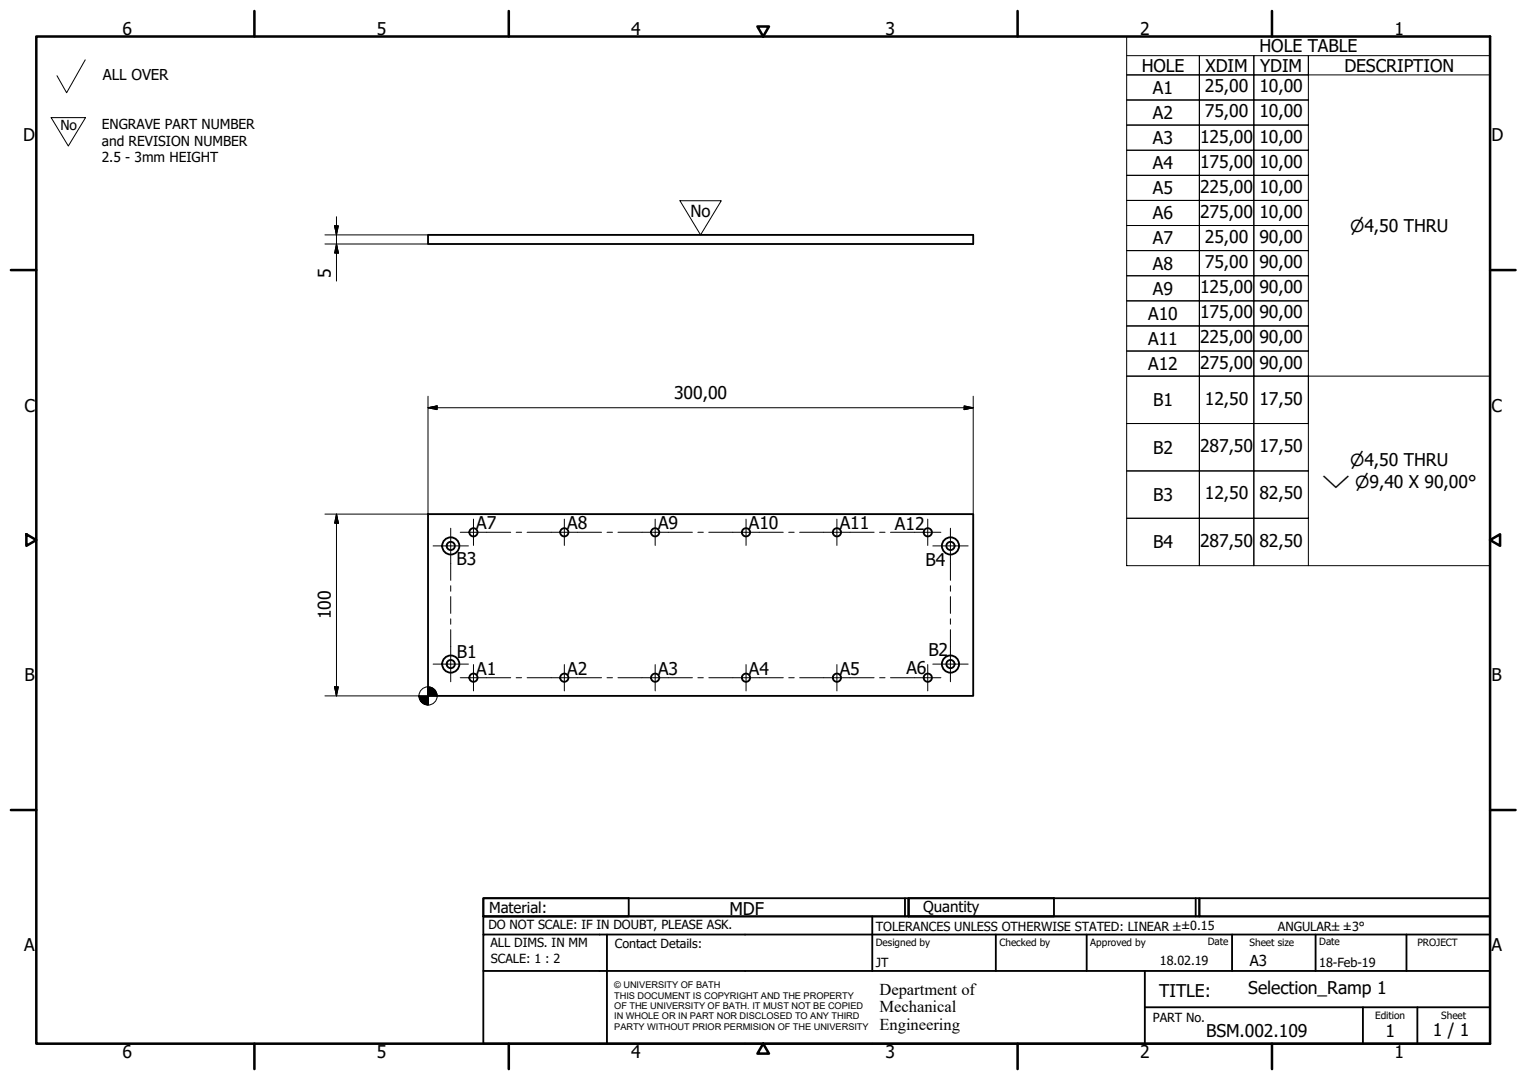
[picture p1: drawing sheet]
<svg xmlns="http://www.w3.org/2000/svg" width="420mm" height="297mm" viewBox="0 0 420 297" stroke-linecap="round" stroke-linejoin="round" font-family="sans-serif">
<!-- layer: Visible (ISO) -->
<g fill="none" stroke="#000" stroke-width=".51">
<path d="M117.8 64.6h150v2.5h-150zM117.8 141.4h150v50h-150z"/>
<circle cx="124" cy="150.2" r="1.13"/>
<circle cx="124" cy="150.2" r="2.36"/>
<circle cx="130.3" cy="146.4" r="1.13"/>
<circle cx="155.3" cy="146.4" r="1.13"/>
<circle cx="180.3" cy="146.4" r="1.13"/>
<circle cx="205.3" cy="146.4" r="1.13"/>
<circle cx="230.3" cy="146.4" r="1.13"/>
<circle cx="255.3" cy="146.4" r="1.13"/>
<circle cx="261.5" cy="150.2" r="2.36"/>
<circle cx="261.5" cy="150.2" r="1.13"/>
<circle cx="124" cy="182.6" r="1.13"/>
<circle cx="124" cy="182.6" r="2.36"/>
<circle cx="130.3" cy="186.4" r="1.13"/>
<circle cx="155.3" cy="186.4" r="1.13"/>
<circle cx="180.3" cy="186.4" r="1.13"/>
<circle cx="205.3" cy="186.4" r="1.13"/>
<circle cx="230.3" cy="186.4" r="1.13"/>
<circle cx="255.3" cy="186.4" r="1.13"/>
<circle cx="261.5" cy="182.6" r="2.36"/>
<circle cx="261.5" cy="182.6" r="1.13"/>
</g>
<!-- layer: Border (ISO) -->
<g fill="none" stroke="#000" stroke-width=".7">
<path d="M10 10h400v277h-400zM70 3v7M140 3v7M208.4 7.3h3.2l-1.6 2.7zM280 3v7M350 3v7M3 74.3h7M410 74.3h7M7.3 146.9l2.7 1.6-2.7 1.6zM410 148.5l2.7-1.6v3.2zM3 222.8h7M410 222.8h7"/>
<path d="M70 287v7M140 287v7M210 287l1.6 2.8h-3.2zM280 287v7M350 287v7"/>
</g>
<!-- layer: Title (ISO) -->
<g fill="none" stroke="#000" stroke-width=".51">
<path d="M133 247h40v5h-40zM133 247h117v5h-117zM133 257v-5h277v5M133 257h277v30h-277zM167 257v30M240 252v15M249 247v5M250 247h40v5h-40zM250 247h80v5h-80zM274 257v10M299 257v10M329 247v5"/>
<path d="M330 247h80v5h-80zM339 257v10M362 257v10M387 257v10M133 267h277M315 277h95M315 267v20M375 277v10M390 277v10"/>
</g>
<!-- layer: Sketch Geometry (ISO) -->
<path d="M23.5 16.5l-5.2 9-2.6-4.7M14.1 32.3h9.4l-4.7 7.9zM187.1 55.2h11.4l-5.7 9.4z" fill="none" stroke="#000" stroke-width=".28"/>
<path d="M192.7 74h.1" fill="none" stroke="#fff" stroke-width=".28"/>
<!-- layer: Center Mark (ISO) -->
<g fill="none" stroke="#000" stroke-width=".28">
<path d="M119.2 150.1h9.7M130.3 142.8v7.2M155.3 142.8v7.2M180.3 142.8v7.2M205.3 142.8v7.2M230.3 142.8v7.2M255.3 142.8v7.2M256.7 150.1h9.7M119.2 182.7h9.7M130.3 182.8v7.2M155.3 182.8v7.2M180.3 182.8v7.2"/>
<path d="M205.3 182.8v7.2M230.3 182.8v7.2M255.3 182.8v7.2M256.7 182.7h9.7"/>
</g>
<!-- layer: Centerline (ISO) -->
<g fill="none" stroke="#000" stroke-width=".28">
<path d="M124 145.3v14.3M126.6 146.4h13.9M142 146.4h1.5M145 146.4h20.5M167 146.4h1.5M170 146.4h20.5M192 146.4h1.5M195 146.4h20.5M217 146.4h1.5M220 146.4h20.5M242 146.4h1.5M245 146.4h13.9"/>
<path d="M261.5 145.3v14.3M124 161.1v1.5M124 164.1v4.6M124 170.2v1.5M124 173.2v14.3M261.5 161.1v1.5M261.5 164.1v4.6M261.5 170.2v1.5M261.5 173.2v14.3M126.6 186.4h13.9M142 186.4h1.5M145 186.4h20.5"/>
<path d="M167 186.4h1.5M170 186.4h20.5M192 186.4h1.5M195 186.4h20.5M217 186.4h1.5M220 186.4h20.5M242 186.4h1.5M245 186.4h13.9"/>
</g>
<!-- layer: Dimension (ISO) -->
<g fill="none" stroke="#000" stroke-width=".28">
<path d="M92.6 59.6v17.7M89.4 67.1h28.4M89.4 64.6h28.4M92.1 62.1h1l-.5 2.5zM92.6 67.1l.5 2.5h-1zM117.8 112.1l2.5-.5v1.1zM117.8 109v32.4h-28.4M117.8 112.1h150M265.3 111.6l2.5 .5-2.5 .6zM267.8 109v32.4M92.6 141.4l.5 2.5h-1zM92.6 141.4v50"/>
<path d="M89.4 191.4h26M92.1 188.9h1l-.5 2.5z"/>
<circle cx="117.8" cy="191.4" r="2.51"/>
</g>
<g fill="#000" stroke="#000" stroke-width=".28">
<path d="M92.1 62.1l.5 2.5zM92.1 62.1h1l-.5 2.5zM92.6 67.1l.5 2.5zM92.6 67.1l.5 2.5h-1zM117.8 112.1l2.5-.5zM117.8 112.1l2.5-.5v1.1zM265.3 112.7l2.5-.6zM265.3 111.6l2.5 .5-2.5 .6zM92.6 141.4l.5 2.5zM92.6 141.4l.5 2.5h-1zM92.1 188.9l.5 2.5zM92.1 188.9h1l-.5 2.5z"/>
<path d="M115.3 191.4l.7 1.8-.5-.9zM115.3 191.4l1.5 2.3-.8-.5zM115.3 191.4l2.5 2.5-1-.2zM117.8 191.4h2.5zM117.8 188.9l2.5 2.5h-2.5zM117.8 188.9v5zM115.3 191.4h2.5v2.5zM115.3 191.4h2.5zM119.5 189.6l.6 .8 .2 1zM118.7 189.1l.8 .5 .8 1.8zM117.8 188.9l.9 .2 1.6 2.3z"/>
</g>
<!-- layer: Symbol (ISO) -->
<g fill="none" stroke="#000" stroke-width=".28">
<path d="M310 15.3h20v5.3h-20h20v6.9h-20h20v6.9h-20h20v6.9h-20h20v6.9h-20h20v6.9h-20h20v6.9h-20h20v6.9h-20h20v6.9h-20h20v6.9h-20h20v6.9h-20h20v6.9h-20h20v6.9h-20h20v13.1h-20h20v13h-20h20v13h-20h20v13.1v-13.1h15v13.1v-13.1h15v13.1M310 10h100v145.6h-100zM330 15.3h15v5.3h-15zM345 15.3h15v5.3h-15zM410 15.3h-50v5.3h50M330 20.6h15v6.9h-15zM330 27.5h15v6.9h-15zM330 34.4h15v6.9h-15zM345 20.6h15v6.9h-15zM345 27.5h15v6.9h-15zM345 34.4h15v6.9h-15zM330 41.3h15v6.9h-15z"/>
<path d="M330 48.2h15v6.9h-15zM330 55.1h15v6.9h-15zM345 41.3h15v6.9h-15zM345 48.2h15v6.9h-15zM345 55.1h15v6.9h-15zM330 62h15v6.9h-15zM330 68.9h15v6.9h-15zM330 75.8h15v6.9h-15zM345 62h15v6.9h-15zM345 68.9h15v6.9h-15zM345 75.8h15v6.9h-15zM330 82.7h15v6.9h-15z"/>
<path d="M330 89.6h15v6.9h-15zM330 96.5h15v6.9h-15zM345 82.7h15v6.9h-15zM345 89.6h15v6.9h-15zM345 96.5h15v6.9h-15zM330 103.4h15v13.1h-15zM330 116.5h15v13h-15zM345 103.4h15v13.1h-15zM345 116.5h15v13h-15zM360 116.5v-13.1h50v13.1M330 129.5h15v13h-15zM345 129.5h15v13h-15z"/>
</g>
<g font-size="4.8">
<text x="33.7" y="9.6">6</text>
<text x="103.7" y="9.6">5</text>
<text x="173.7" y="9.6">4</text>
<text x="243.7" y="9.6">3</text>
<text x="313.7" y="9.6">2</text>
<text x="383.7" y="9.6">1</text>
<text x="346.6" y="14.4">HOLE TABLE</text>
<text x="314.1" y="19.7">HOLE</text>
<text x="331.7" y="19.7">XDIM</text>
<text x="346.7" y="19.7">YDIM</text>
<text x="369.9" y="19.7">DESCRIPTION</text>
<text x="317.2" y="25.8">A1</text>
<text x="331.5" y="25.4">25,00</text>
<text x="346.5" y="25.4">10,00</text>
<text x="317.2" y="32.8">A2</text>
<text x="331.5" y="32.3">75,00</text>
<text x="346.5" y="32.3">10,00</text>
<text x="6.3" y="38.9">D</text>
<text x="317.2" y="39.6">A3</text>
<text x="330.2" y="39.2">125,00</text>
<text x="346.5" y="39.2">10,00</text>
<text x="410.4" y="38.9">D</text>
<text x="317.2" y="46.5">A4</text>
<text x="330.2" y="46.1">175,00</text>
<text x="346.5" y="46.1">10,00</text>
<text x="317.2" y="53.4">A5</text>
<text x="330.2" y="53">225,00</text>
<text x="346.5" y="53">10,00</text>
<text x="330.2" y="59.9">275,00</text>
<text x="346.5" y="59.9">10,00</text>
<text x="317.2" y="60.3">A6</text>
<text x="317.2" y="67.2">A7</text>
<text x="331.5" y="66.8">25,00</text>
<text x="346.5" y="66.8">90,00</text>
<text x="91" y="76.5" transform="rotate(-90 91 76.5)">5</text>
<text x="317.2" y="74.1">A8</text>
<text x="331.5" y="73.7">75,00</text>
<text x="346.5" y="73.7">90,00</text>
<text x="317.2" y="81">A9</text>
<text x="330.2" y="80.7">125,00</text>
<text x="346.5" y="80.6">90,00</text>
<text x="315.9" y="88">A10</text>
<text x="330.2" y="87.6">175,00</text>
<text x="346.5" y="87.6">90,00</text>
<text x="315.9" y="94.9">A11</text>
<text x="330.2" y="94.5">225,00</text>
<text x="346.5" y="94.5">90,00</text>
<text x="315.9" y="101.8">A12</text>
<text x="330.2" y="101.4">275,00</text>
<text x="346.5" y="101.4">90,00</text>
<text x="6.7" y="113.2">C</text>
<text x="185.5" y="109.8">300,00</text>
<text x="317.3" y="111.7">B1</text>
<text x="331.5" y="111.3">12,50</text>
<text x="346.5" y="111.3">17,50</text>
<text x="410.4" y="113.2">C</text>
<text x="317.3" y="124.8">B2</text>
<text x="330.2" y="124.4">287,50</text>
<text x="346.5" y="124.4">17,50</text>
<text x="317.3" y="137.8">B3</text>
<text x="331.5" y="137.4">12,50</text>
<text x="346.5" y="137.4">82,50</text>
<text x="131.1" y="145.6">A7</text>
<text x="156.1" y="145.5">A8</text>
<text x="181.1" y="145.5">A9</text>
<text x="206.1" y="145.5">A10</text>
<text x="231.1" y="145.6">A11</text>
<text x="246.3" y="145.7">A12</text>
<text x="125.6" y="155.4">B3</text>
<text x="254.7" y="155.5">B4</text>
<text x="317.3" y="150.8">B4</text>
<text x="330.2" y="150.4">287,50</text>
<text x="346.5" y="150.4">82,50</text>
<text x="91" y="170.3" transform="rotate(-90 91 170.3)">100</text>
<text x="125.7" y="181">B1</text>
<text x="131.1" y="185.6">A1</text>
<text x="156.1" y="185.6">A2</text>
<text x="181.1" y="185.5">A3</text>
<text x="206.1" y="185.6">A4</text>
<text x="231.1" y="185.5">A5</text>
<text x="249.4" y="185.3">A6</text>
<text x="255.4" y="180.4">B2</text>
<text x="6.8" y="187.4">B</text>
<text x="410.4" y="187.4">B</text>
<text x="200.7" y="251.6">MDF</text>
<text x="6.7" y="261.7">A</text>
<text x="410.4" y="261.7">A</text>
<text x="319" y="274.2">TITLE:</text>
<text x="343.5" y="273.4">Selection_Ramp 1</text>
<text x="331.9" y="285.3">BSM.002.109</text>
<text x="381.2" y="285.3">1</text>
<text x="394.2" y="285">1 / 1</text>
<text x="33.7" y="291">6</text>
<text x="103.7" y="290.9">5</text>
<text x="173.7" y="290.9">4</text>
<text x="243.7" y="291">3</text>
<text x="313.7" y="291">2</text>
<text x="383.7" y="290.9">1</text>
</g>
<g font-size="4.6">
<text x="190" y="59.7">No</text>
<text x="371.5" y="63.7">⌀4,50 THRU</text>
<text x="371.5" y="128.2">⌀4,50 THRU</text>
<text x="363.8" y="134.3">⌵ ⌀9,40 X 90,00°</text>
<text x="242" y="273.7">Department of</text>
<text x="242" y="278.4">Mechanical</text>
<text x="242" y="283.2">Engineering</text>
</g>
<g font-size="4.1">
<text x="28.3" y="21.9">ALL OVER</text>
<text x="134.6" y="251.1">Material:</text>
<text x="254" y="250.8">Quantity</text>
<text x="343.9" y="265.6">A3</text>
</g>
<g font-size="3.8">
<text x="16.6" y="35.7">No</text>
<text x="28" y="35.6">ENGRAVE PART NUMBER</text>
<text x="28" y="40.1">and REVISION NUMBER</text>
<text x="28" y="44.6">2.5 - 3mm HEIGHT</text>
</g>
<g font-size="3.5">
<text x="134.4" y="255.6">DO NOT SCALE: IF IN DOUBT, PLEASE ASK.</text>
<text x="241" y="256">TOLERANCES UNLESS OTHERWISE STATED: LINEAR ±±0.15</text>
<text x="351.6" y="256">ANGULAR±±3°</text>
<text x="134.9" y="260.6">ALL DIMS. IN MM</text>
<text x="169.2" y="260.6">Contact Details:</text>
<text x="135.1" y="264.8">SCALE: 1 : 2</text>
<text x="241" y="266">JT</text>
<text x="319.2" y="265.5">18.02.19</text>
<text x="363" y="266">18-Feb-19</text>
<text x="317.2" y="281.2">PART No.</text>
</g>
<g font-size="2.8">
<text x="241" y="260.1">Designed by</text>
<text x="275" y="260.1">Checked by</text>
<text x="300" y="260.1">Approved by</text>
<text x="332.3" y="260">Date</text>
<text x="343.8" y="260.1">Sheet size</text>
<text x="363" y="260">Date</text>
<text x="390" y="260.1">PROJECT</text>
<text x="378.4" y="280.1">Edition</text>
<text x="396.6" y="280.1">Sheet</text>
</g>
<g font-size="2.5">
<text x="169" y="271.9">© UNIVERSITY OF BATH</text>
<text x="169" y="274.7">THIS DOCUMENT IS COPYRIGHT AND THE PROPERTY</text>
<text x="169" y="277.5">OF THE UNIVERSITY OF BATH. IT MUST NOT BE COPIED</text>
<text x="169" y="280.4">IN WHOLE OR IN PART NOR DISCLOSED TO ANY THIRD</text>
<text x="169" y="283.2">PARTY WITHOUT PRIOR PERMISION OF THE UNIVERSITY</text>
</g>
</svg>
